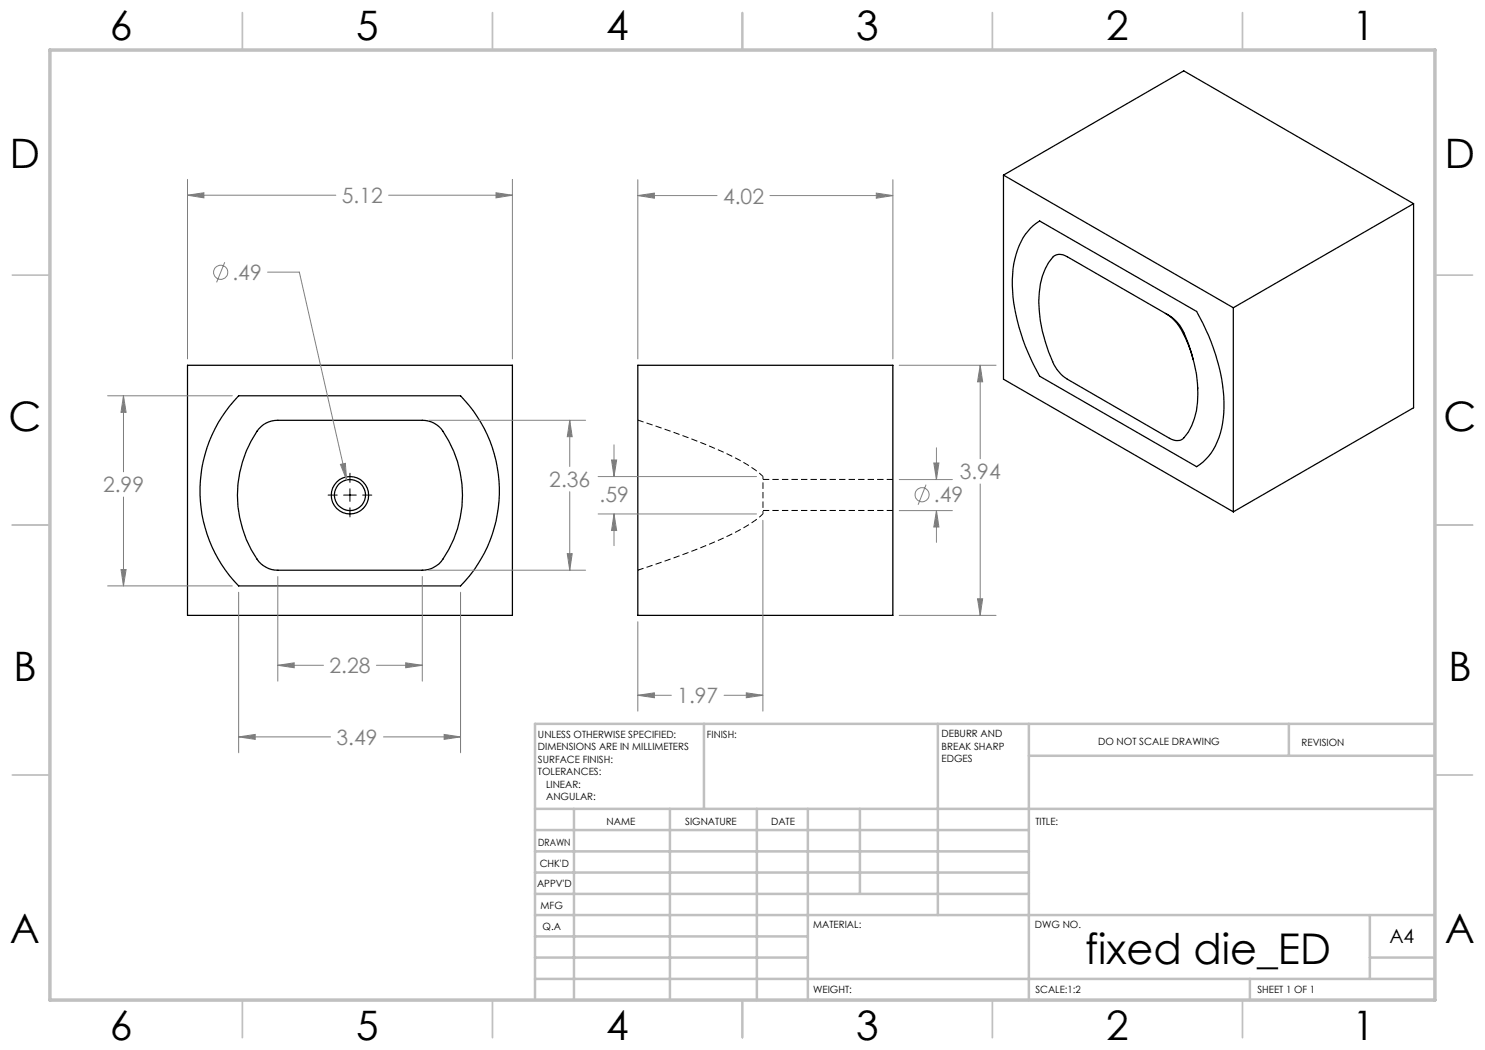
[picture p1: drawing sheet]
<svg xmlns="http://www.w3.org/2000/svg" width="297mm" height="210mm" viewBox="0 0 297 210" stroke-linecap="round" stroke-linejoin="round" font-family="sans-serif">
<g fill="none" stroke="#000" stroke-width=".25">
<path d="M200.7 35v40.8l46 26.6M200.7 35l46 26.6M200.7 35l36-20.8 46 26.5M206.1 45.6l1.8-1.4 31.4 18.1a38.8 38.8 0 0 1 5.5 20.3 14.2 14.2 0 0 1-4.2 9.8l-1.3 .9-31.4-18.1a39.3 39.3 0 0 1-5.4-19.2 15.4 15.4 0 0 1 3.6-10.4zM210.5 51.5a2.2 2.2 0 0 1 3-.1l20.4 11.7a7.8 7.8 0 0 1 2.9 3.5 27.2 27.2 0 0 1 2.5 15.6 11 11 0 0 1-2.7 5.6 2.37 2.37 0 0 1-2.7-.1l-20.4-11.9a7.8 7.8 0 0 1-3-3.5 27.2 27.2 0 0 1-2.4-15.5 11.4 11.4 0 0 1 2.4-5.3zM282.7 40.7l-36 20.9M282.7 40.7v40.9l-36 20.8M37.5 73.1h65v50h-65zM47.7 79.2h44.4a27.2 27.2 0 0 1 0 38h-44.4a27.2 27.2 0 0 1 0-38zM127.6 73.1h51v50h-51zM233.1 62.7a9.4 9.4 0 0 1 4 4.9l1 2.5 .5 1.8M239.5 77.5v.2"/>
<path d="M246.7 61.6v40.8M51.8 85.8a4.9 4.9 0 0 1 3.8-1.7h28.9a4.9 4.9 0 0 1 4.1 2.1 22.6 22.6 0 0 1-.8 26.6l-.5 .3a4.5 4.5 0 0 1-2.8 .9h-28.9a5.1 5.1 0 0 1-4.2-2.2 22.8 22.8 0 0 1 .4-26z"/>
<circle cx="70" cy="99" r="3.7"/>
<circle cx="70" cy="99" r="3.1"/>
</g>
<path d="M152.6 95.3v7.5" fill="none" stroke="#000" stroke-width=".2" stroke-dasharray="1.3 .6" stroke-dashoffset=".7" stroke-linecap="butt"/>
<path d="M127.6 84l.1 .1M127.7 84.1v-.1M127.8 84.1h-.1M178.6 95.9h-26M127.7 114h.1M127.8 114h-.2M152.6 102.1h26" fill="none" stroke="#000" stroke-width=".2" stroke-dasharray="1.3 .6" stroke-linecap="butt"/>
<path d="M152.6 95.3a28.9 28.9 0 0 0-8.4-5.1 168.7 168.7 0 0 0-16.5-6.1M127.8 114l4.6-1.6a115.9 115.9 0 0 0 16.1-6.7 18.2 18.2 0 0 0 4.1-2.9" fill="none" stroke="#000" stroke-width=".2" stroke-dasharray="1.3 .6" stroke-dashoffset=".3" stroke-linecap="butt"/>
<g fill="none" stroke="#808080" stroke-width=".2">
<path d="M37.5 39l3.3-.4v1zM37.5 35.9v35.9M37.5 39h29.7M77.7 39h24.8M99.2 38.6l3.3 .4-3.3 .6zM102.5 35.9v35.9M127.6 39.1l3.3-.5v1zM127.6 35.9v35.9M127.6 39.1h15.8M154 39.1h24.6M175.3 38.6l3.3 .5-3.3 .5zM178.6 35.9v35.9"/>
<path d="M44.9 52.4l-1.6 4.1M53.5 54.4h6.4l9.4 41.6M21.5 79.2h25M24.7 79.2l.5 3.3h-1zM24.7 79.2v15.2M179.8 73.1h19.4M196 73.1l.5 3.3h-1zM196 73.1v18.6M24.7 99.4v17.8M68.1 92.9l1-.2 .2 3.3zM85.7 84.1h31.4M113.9 84.1l.5 3.2h-.9z"/>
<path d="M113.9 84.1v9.2M113.9 98.3v15.7M119.6 95.3h31.7M122.3 92h1l-.5 3.3zM122.8 89v6.3M179.8 95.9h10.7M185.2 96.9l-1.6 4.1M186.8 92.6h1l-.5 3.3zM187.3 89.6v6.3M196 96.8v26.3M21.5 117.2h25M24.2 113.9h1l-.5 3.3z"/>
<path d="M47.7 118.5v32.1M55.6 115.3v20.9M84.5 115.3v20.9M85.7 114h31.4M92.1 118.5v32.1M113.5 110.7h.9l-.5 3.3zM119.6 102.8h31.7M122.8 102.8l.5 3.3h-1zM122.8 102.8v6.3M152.6 104.1v38.1M179.8 102.1h10.7M187.3 102.1l.5 3.3h-1z"/>
<path d="M187.3 102.1v6.4M195.5 119.8h1l-.5 3.3zM55.6 133.1l3.2-.5v1zM55.6 133.1h9.1M75.3 133.1h9.2M81.1 132.6l3.4 .5-3.4 .5zM127.6 139.1l3.3-.5v1zM127.6 124.3v17.9M127.6 139.1h6.7M144.8 139.1h7.8M149.3 138.6l3.3 .5-3.3 .5zM179.8 123.1h19.4"/>
<path d="M47.7 147.4l3.3-.5v1zM47.7 147.4h18.4M76.7 147.4h15.4M88.8 146.9l3.3 .5-3.3 .5z"/>
<circle cx="44.1" cy="54.5" r="1.41"/>
<circle cx="184.4" cy="99" r="1.41"/>
</g>
<path d="M65.6 99h1.9M68.7 99h2.6M70 94.6v1.9M70 97.7v2.6M72.5 99h1.9M70 101.6v1.8" fill="none" stroke="#000" stroke-width=".2"/>
<g fill="none" stroke="#c0c0c0" stroke-width=".35">
<path d="M48.5 2.5v7.5M98.5 2.5v7.5M148.5 2.5v7.5M198.5 2.5v7.5M248.5 2.5v7.5M2.5 55h7.5M287 55h7.5M2.5 105h7.5M287 105h7.5M2.5 155h7.5M287 155h7.5M48.5 200v7.5"/>
<path d="M98.5 200v7.5M148.5 200v7.5M198.5 200v7.5M248.5 200v7.5"/>
</g>
<g fill="none" stroke="#c0c0c0" stroke-width=".5">
<path d="M140.8 144.8v17M187.6 144.8v38.2M205.8 144.8v55.2M205.8 151.2h81.2M257.8 144.8v6.4M287 144.8h-180v55.2M107 161.8h180M107 178.8h98.8M107 174.5h98.8M107 170.3h98.8M107 166h98.8M114.8 161.8v38.2"/>
<path d="M134 161.8v38.2M151.4 161.8v38.2M161.6 161.8v38.2M172 161.8v17M107 195.8h180M107 191.5h54.6M107 187.3h54.6M107 183h180M250 195.8v4.2M274 191.5h13M274 183v12.8"/>
</g>
<path d="M10 10h277v190h-277z" fill="none" stroke="#c0c0c0" stroke-width=".7"/>
<path d="M99.2 38.6l3.3 .4-3.3 .6zM37.5 39l3.3-.4v1zM113.9 84.1l.5 3.2h-.9zM113.5 110.7h.9l-.5 3.3zM24.7 79.2l.5 3.3h-1zM24.2 113.9h1l-.5 3.3zM47.7 147.4l3.3-.5v1zM88.8 146.9l3.3 .5-3.3 .5zM55.6 133.1l3.2-.5v1zM81.1 132.6l3.4 .5-3.4 .5zM68.1 92.9l1.2 3.1-.2-3.3zM127.6 39.1l3.3-.5v1zM175.3 38.6l3.3 .5-3.3 .5zM195.5 119.8h1l-.5 3.3zM196 73.1l.5 3.3h-1zM186.8 92.6h1l-.5 3.3zM187.3 102.1l.5 3.3h-1zM149.3 138.6l3.3 .5-3.3 .5zM127.6 139.1l3.3-.5v1zM122.8 102.8l.5 3.3h-1zM122.3 92h1l-.5 3.3z" fill="#808080"/>
<text font-size="8.5" x="217" y="192.7">fixed die_ED</text>
<g font-size="8.1">
<text x="22" y="8">6</text>
<text x="71.2" y="8">5</text>
<text x="121.2" y="8">4</text>
<text x="171.3" y="8">3</text>
<text x="221.3" y="8">2</text>
<text x="270.5" y="8">1</text>
<text x="2" y="33.6">D</text>
<text x="289" y="33.6">D</text>
<text x="1.7" y="86.1">C</text>
<text x="288.7" y="86.1">C</text>
<text x="2.7" y="136.1">B</text>
<text x="289.7" y="136.1">B</text>
<text x="2" y="188.6">A</text>
<text x="289" y="188.6">A</text>
<text x="22" y="208">6</text>
<text x="71.2" y="208">5</text>
<text x="121.2" y="208">4</text>
<text x="171.3" y="208">3</text>
<text x="221.3" y="208">2</text>
<text x="270.5" y="208">1</text>
</g>
<g font-size="4.2" fill="#808080">
<text x="68.4" y="40.6">5.12</text>
<text x="144.6" y="40.7">4.02</text>
<text x="46.5" y="56">.49</text>
<text x="191.9" y="95.9">3.94</text>
<text x="20.6" y="98.5">2.99</text>
<text x="109.9" y="97.4">2.36</text>
<text x="119.9" y="100.5">.59</text>
<text x="186.8" y="100.5">.49</text>
<text x="65.9" y="134.6">2.28</text>
<text x="135.5" y="140.6">1.97</text>
<text x="67.3" y="149">3.49</text>
</g>
<text font-size="3.9" x="277.9" y="188.5">A4</text>
<g font-size="2">
<text x="107.6" y="147.6">UNLESS OTHERWISE SPECIFIED:</text>
<text x="141.4" y="147.6">FINISH:</text>
<text x="188.3" y="147.5">DEBURR AND</text>
<text x="188.3" y="150">BREAK SHARP</text>
<text x="219.6" y="149">DO NOT SCALE DRAWING</text>
<text x="260.3" y="149.2">REVISION</text>
<text x="107.6" y="150.1">DIMENSIONS ARE IN MILLIMETERS</text>
<text x="107.6" y="152.6">SURFACE FINISH:</text>
<text x="107.6" y="155.1">TOLERANCES:</text>
<text x="188.3" y="152.5">EDGES</text>
<text x="109.2" y="157.6">LINEAR:</text>
<text x="109.2" y="160.1">ANGULAR:</text>
<text x="121.3" y="165">NAME</text>
<text x="137" y="164.9">SIGNATURE</text>
<text x="154.2" y="164.9">DATE</text>
<text x="207.1" y="164.9">TITLE:</text>
<text x="107.6" y="169.1">DRAWN</text>
<text x="107.9" y="173.3">CHK'D</text>
<text x="107.4" y="177.4">APPV'D</text>
<text x="108.1" y="181.8">MFG</text>
<text x="108.5" y="186">Q.A</text>
<text x="162.6" y="185.5">MATERIAL:</text>
<text x="207" y="185.5">DWG NO.</text>
<text x="162.6" y="198.5">WEIGHT:</text>
<text x="207.1" y="198.6">SCALE:1:2</text>
<text x="251.5" y="198.6">SHEET 1 OF 1</text>
</g>
</svg>
